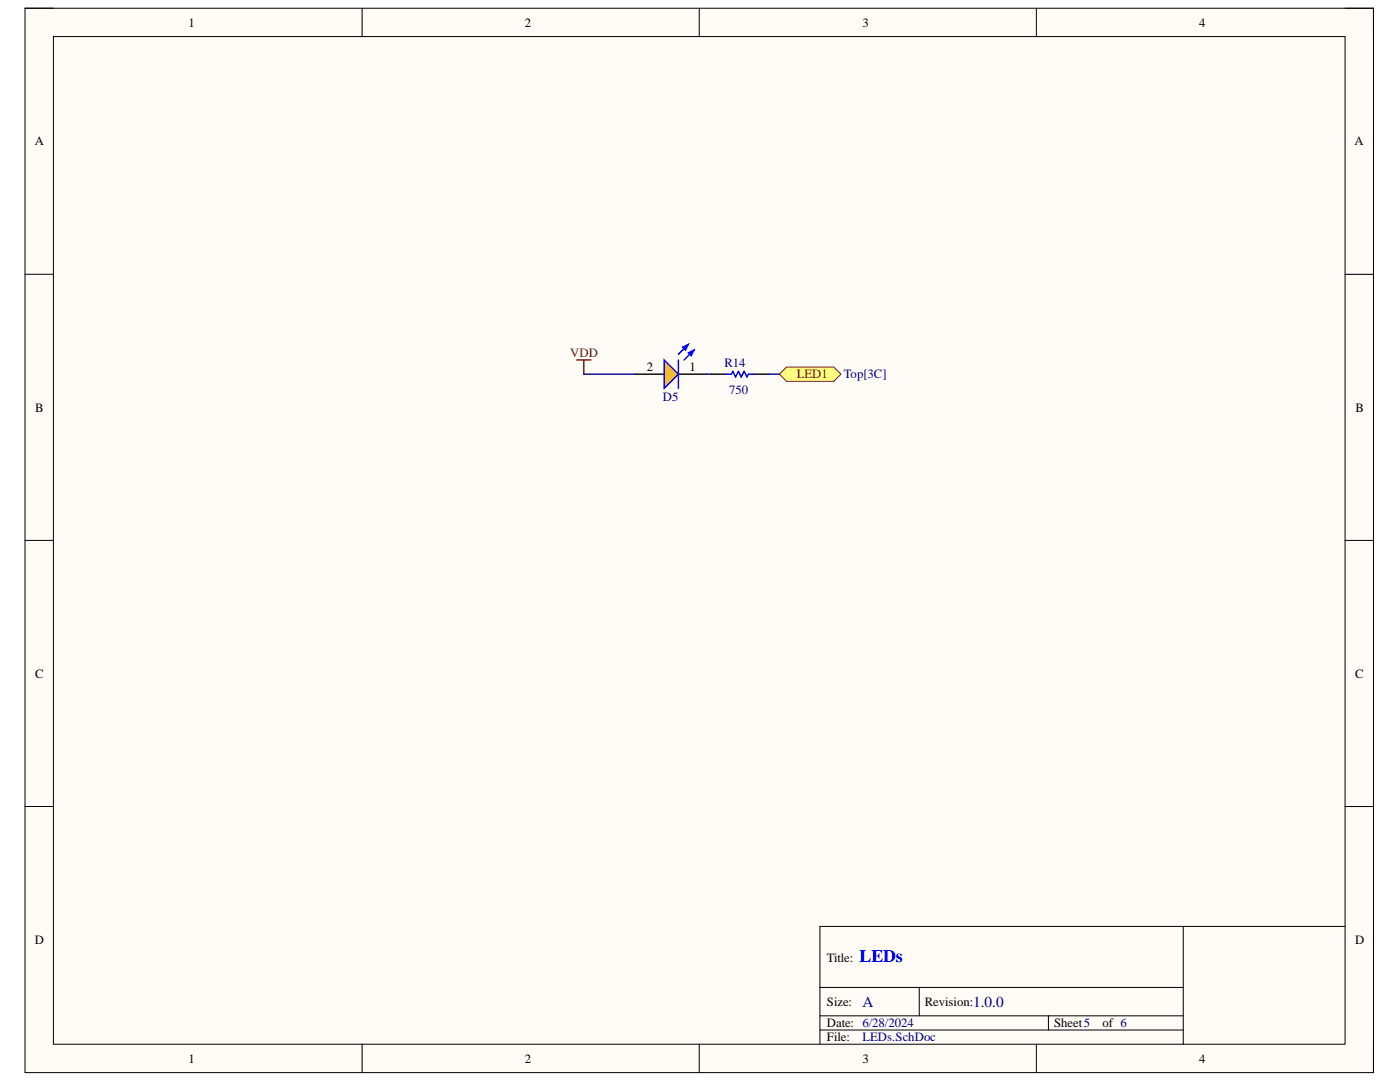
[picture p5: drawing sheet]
<svg xmlns="http://www.w3.org/2000/svg" width="279mm" height="216mm" viewBox="0 0 279 216" stroke-linecap="round" stroke-linejoin="round" font-family="sans-serif">
<path d="M5 1.6h269.1v212.4h-269.1z" fill-rule="evenodd" fill="#fffcf8"/>
<path d="M5 1.6h269.1v212.4h-269.1z" fill="none" stroke="#000" stroke-width=".2"/>
<path d="M10.7 7.3h257.7v201.1h-257.7z" fill-rule="evenodd" fill="#fffcf8"/>
<g fill="none" stroke="#000" stroke-width=".2">
<path d="M5 1.6h5.7M10.7 7.3h257.7v201.1h-257.7zM72.3 1.6v5.7M139.5 1.6v5.7M206.8 1.6v5.7M268.4 1.6h5.7v5.7M5 54.7h5.7M268.4 54.7h5.7M5 107.8h5.7M268.4 107.8h5.7M5 160.9h5.7M268.4 160.9h5.7"/>
<path d="M163.6 197h72.5M183.5 197v5.7M236.1 184.9v23.5M268.4 184.9h-104.8v23.5M72.3 208.4v5.6M139.5 208.4v5.6M163.6 205.5h72.5M163.6 202.7h72.5M206.8 208.4v5.6M209.2 202.7v2.8M274.1 208.4v5.6"/>
</g>
<path d="M155.6 74.7l1.4-1.5h9.4l1.4 1.5-1.4 1.4h-9.4z" fill-rule="evenodd" fill="#ffff80"/>
<path d="M155.6 74.7l1.4-1.5h9.4l1.4 1.5-1.4 1.4h-9.4z" fill="none" stroke="#800000" stroke-width=".2"/>
<path d="M115.1 71.8h2.8M116.5 71.8v2.9" fill="none" stroke="#800000" stroke-width=".29"/>
<path d="M126.9 74.7h5.7M135.4 74.7h5.7" fill="none" stroke="#000" stroke-width=".29"/>
<path d="M132.6 71.8l2.8 2.9-2.8 2.8z" fill="#ffbf00"/>
<path d="M132.6 71.8l2.8 2.9-2.8 2.8zM137.4 68.7l-2 2M138.5 69.8l-2 2" fill="none" stroke="#00f" stroke-width=".29"/>
<path d="M137.4 70.4l1.1-.6-.6 1.2z" fill="#00f"/>
<path d="M137.4 70.4l1.1-.6-.6 1.2z" fill="none" stroke="#00f" stroke-width=".29"/>
<path d="M136.2 69.3l1.2-.6-.6 1.1z" fill="#00f"/>
<path d="M135.4 71.8v5.7M136.2 69.3l1.2-.6-.6 1.1zM144.8 74.7h1.2l.2-.6 .6 1.1 .6-1.1 .5 1.1 .6-1.1 .6 1.1 .3-.5h1.1" fill="none" stroke="#00f" stroke-width=".29"/>
<path d="M142 74.7h2.8M150.5 74.7h2.8" fill="none" stroke="#000" stroke-width=".29"/>
<path d="M116.5 74.7h10.4M141.1 74.7h.9M153.3 74.7h2.3" fill="none" stroke="#000080" stroke-width=".29"/>
<text font-size="3.6" fill="#00f" x="171.5" y="192">LEDs</text>
<g font-size="3" fill="#000080">
<text x="172.1" y="200.9">A</text>
<text x="194.2" y="200.9">1.0.0</text>
</g>
<g font-size="2.5">
<text x="37.6" y="5.3">1</text>
<text x="104.7" y="5.3">2</text>
<text x="172.1" y="5.3">3</text>
<text x="239.3" y="5.3">4</text>
<text x="6.9" y="29">A</text>
<text x="270.3" y="29">A</text>
<text x="129.1" y="74.1">2</text>
<text x="137.6" y="74.1">1</text>
<text x="7" y="82.1">B</text>
<text x="270.5" y="82.1">B</text>
<text x="7" y="135.2">C</text>
<text x="270.4" y="135.2">C</text>
<text x="6.9" y="188.3">D</text>
<text x="165" y="192">Title:</text>
<text x="270.4" y="188.3">D</text>
<text x="165" y="200.8">Size:</text>
<text x="184.6" y="200.8">Revision:</text>
<text x="165" y="205">Date: 6/28/2024</text>
<text x="165" y="207.8">File:</text>
<text x="210.4" y="205">Sheet5</text>
<text x="220" y="205">of 6</text>
<text x="37.6" y="212.1">1</text>
<text x="104.7" y="212.1">2</text>
<text x="172.1" y="212.1">3</text>
<text x="239.3" y="212.1">4</text>
</g>
<g font-size="2.5" fill="#800000">
<text x="113.8" y="71.3">VDD</text>
<text x="159" y="75.5">LED1</text>
</g>
<g font-size="2.5" fill="#000080">
<text x="144.6" y="73.2">R14</text>
<text x="168.4" y="75.5">Top[3C]</text>
<text x="132.3" y="80.1">D5</text>
<text x="145.5" y="78.6">750</text>
<text x="172.1" y="207.8">LEDs.SchDoc</text>
</g>
</svg>
